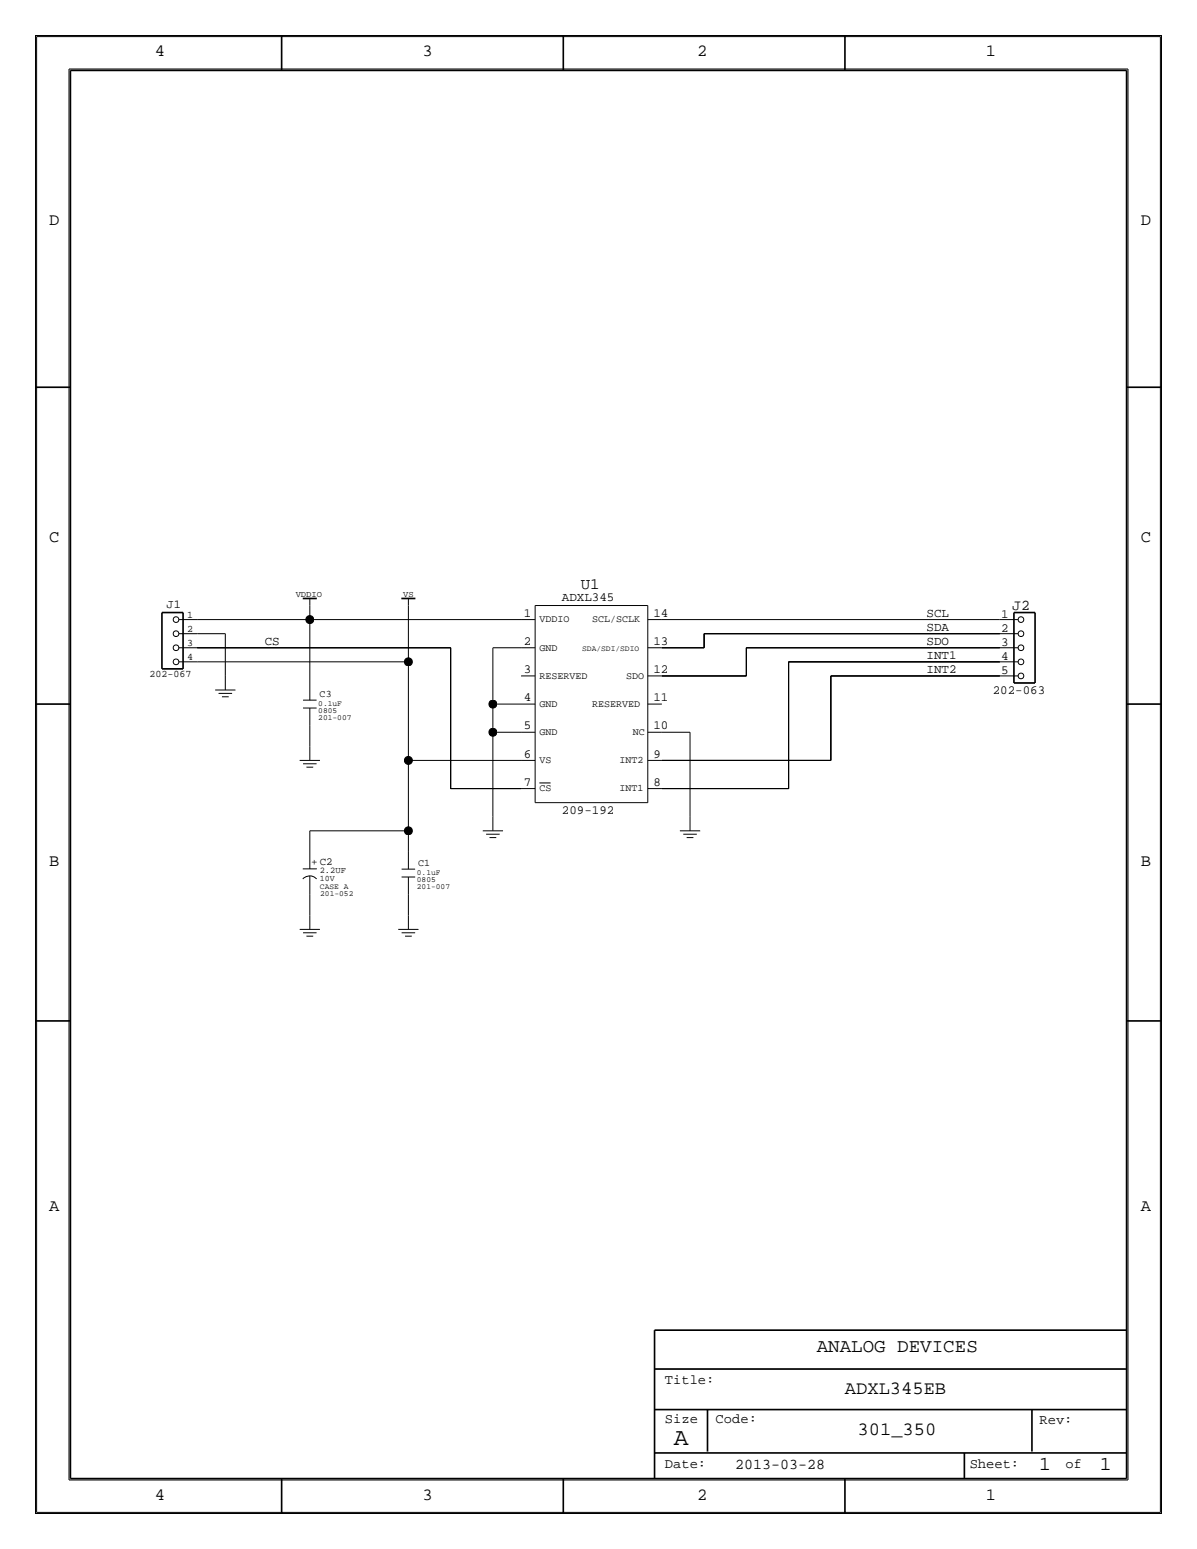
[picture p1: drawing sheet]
<svg xmlns="http://www.w3.org/2000/svg" width="216mm" height="279mm" viewBox="0 0 216 279" stroke-linecap="round" stroke-linejoin="round" font-family="sans-serif">
<!-- layer: Nets -->
<g fill="none" stroke="#000" stroke-width=".18">
<path d="M35.6 116.8h45.7zM35.6 114.3h5zM35.6 111.8h20.3zM35.6 119.4h38.1zM40.6 114.3v7.6zM55.9 111.8v11.4zM55.9 111.8h38.1zM55.9 109.2v2.6zM73.7 119.4v17.8zM73.7 109.2v10.2zM81.3 116.8v25.4zM88.9 116.8h5.1z"/>
<path d="M88.9 116.8v10.2zM119.4 111.8h60.9zM119.4 116.8h7.6zM127 114.3h53.3zM127 114.3v2.5zM134.6 116.8h45.7zM134.6 116.8v5.1zM142.2 119.4v22.8zM142.2 119.4h38.1zM55.9 130.8v3.8zM73.7 137.2h20.3zM73.7 137.2v12.7z"/>
<path d="M88.9 127h5.1zM88.9 132.1h5.1zM88.9 127v5.1zM88.9 132.1v15.2zM119.4 121.9h15.2zM119.4 137.2h30.5zM119.4 132.1h5.1zM124.5 132.1v15.2zM149.9 121.9h30.4zM149.9 121.9v15.3zM55.9 149.9v3.8zM55.9 149.9h17.8z"/>
<path d="M73.7 149.9v3.8zM81.3 142.2h12.7zM119.4 142.2h22.8zM55.9 161.3v3.8zM73.7 161.3v3.8z"/>
</g>
<g fill="#000" stroke="#000" stroke-width=".18">
<circle cx="55.9" cy="111.8" r=".72"/>
<circle cx="73.7" cy="119.4" r=".72"/>
<circle cx="73.7" cy="137.2" r=".72"/>
<circle cx="88.9" cy="132.1" r=".72"/>
<circle cx="88.9" cy="127" r=".72"/>
<circle cx="73.7" cy="149.9" r=".72"/>
</g>
<!-- layer: Components -->
<g fill="none" stroke="#000" stroke-width=".18">
<path d="M32.3 119.4h3.3zM32.3 111.8h3.3zM32.3 114.3h3.3zM32.3 116.8h3.3zM55.9 107.9v1.3zM73.7 107.9v1.3zM94 111.8h2.5zM94 116.8h2.5zM96.5 109.2h20.3zM96.5 109.2v35.6zM116.8 109.2v35.6zM116.8 111.8h2.6z"/>
<path d="M116.8 116.8h2.6zM180.3 111.8h3.3zM180.3 116.8h3.3zM180.3 114.3h3.3zM180.3 119.4h3.3zM38.8 124.5h3.7zM39.4 125.1h2.5zM40 125.7h1.2zM40.6 121.9v2.6zM54.1 137.2h3.6zM54.7 137.8h2.4zM54.7 126.3h2.4z"/>
<path d="M54.7 127.7h2.4zM55.3 138.4h1.2zM55.9 134.6v2.6zM55.9 123.2v3.1zM55.9 127.7v3.1zM94 127h2.5zM94 132.1h2.5zM94 137.2h2.5zM94 121.9h2.5zM116.8 121.9h2.6zM116.8 127h2.6zM116.8 132.1h2.6z"/>
<path d="M116.8 137.2h2.6zM180.3 121.9h3.3zM54.6 156.7h2.5zM54.6 158.5a1.67 1.67 0 0 1 2.5 0M55.9 158v3.3zM55.9 153.7v3zM72.4 156.8h2.5zM72.4 158.2h2.5zM73.7 153.7v3.1zM73.7 158.2v3.1zM87.1 149.9h3.6zM87.7 150.5h2.4z"/>
<path d="M88.3 151.1h1.2zM88.9 147.3v2.6zM94 142.2h2.5zM96.5 144.8h20.3zM97.3 141.2h2zM116.8 142.2h2.6zM122.6 149.9h3.7zM123.2 150.5h2.5zM123.9 151.1h1.2zM124.5 147.3v2.6zM54.1 167.6h3.6zM54.7 168.2h2.4z"/>
<path d="M55.3 168.9h1.2zM55.9 165.1v2.5zM71.8 167.6h3.7zM72.4 168.2h2.5zM73.1 168.9h1.2zM73.7 165.1v2.5z"/>
<circle cx="31.7" cy="119.4" r=".51"/>
<circle cx="31.7" cy="114.3" r=".51"/>
<circle cx="31.7" cy="116.8" r=".51"/>
<circle cx="31.7" cy="111.8" r=".51"/>
<circle cx="184.1" cy="116.8" r=".51"/>
<circle cx="184.1" cy="111.8" r=".51"/>
<circle cx="184.1" cy="114.3" r=".51"/>
<circle cx="184.1" cy="119.4" r=".51"/>
<circle cx="184.1" cy="121.9" r=".51"/>
</g>
<path d="M29.2 110.5h3.8zM29.2 110.5v10.1zM33 110.5v10.1zM54.6 107.9h2.6zM72.4 107.9h2.5zM182.9 110.5h3.8zM182.9 110.5v12.7zM186.7 110.5v12.7zM29.2 120.7h3.8zM182.9 123.2h3.8z" fill="none" stroke="#000" stroke-width=".3"/>
<!-- layer: Page Border and Title Block -->
<g fill="none" stroke="#000" stroke-width=".3">
<path d="M6.3 6.3h203.2zM6.3 6.3v266.7zM12.7 12.7v254zM12.7 12.7h190.5zM50.8 6.3v6.4zM101.6 6.3v6.4zM152.4 6.3v6.4zM203.2 12.7v254zM209.5 6.3v266.7zM6.3 69.8h6.4zM203.2 69.8h6.3zM6.3 127h6.4z"/>
<path d="M203.2 127h6.3zM6.3 184.1h6.4zM203.2 184.1h6.3zM118.1 239.9v26.8zM118.1 239.9h85.1zM118.1 254.3h85.1zM118.1 246.9h85.1zM127.6 254.3v7.5zM186.1 254.3v7.5zM6.3 273h203.2zM12.7 266.7h190.5zM50.8 266.7v6.3z"/>
<path d="M101.6 266.7v6.3zM118.1 262.1h85.1zM152.4 266.7v6.3zM173.9 262.1v4.6z"/>
</g>
<path d="M6.6 6.6v266.2zM6.6 6.6h202.7zM12.4 12.4h191.1zM12.4 12.4v254.6zM203.5 12.4v254.6zM209.3 6.6v266.2zM6.6 272.8h202.7zM12.4 267h191.1z" fill="none" stroke="#000" stroke-width=".18"/>
<text font-size="4.4" x="121.5" y="260.6">A</text>
<g font-size="3.5">
<text x="147.3" y="243.8">ANALOG DEVICES</text>
<text x="187.5" y="265.2">1</text>
<text x="198.4" y="265.2">1</text>
</g>
<g font-size="3.4">
<text x="152.4" y="251.5">ADXL345EB</text>
<text x="154.7" y="258.8">301_350</text>
</g>
<g font-size="3.1">
<text x="27.9" y="10.2">4</text>
<text x="76.2" y="10.2">3</text>
<text x="125.7" y="10.2">2</text>
<text x="177.8" y="10.2">1</text>
<text x="8.9" y="40.6">D</text>
<text x="205.7" y="40.6">D</text>
<text x="8.9" y="97.8">C</text>
<text x="205.7" y="97.8">C</text>
<text x="8.9" y="156.2">B</text>
<text x="205.7" y="156.2">B</text>
<text x="8.9" y="218.4">A</text>
<text x="205.7" y="218.4">A</text>
<text x="27.9" y="270.5">4</text>
<text x="76.2" y="270.5">3</text>
<text x="125.7" y="270.5">2</text>
<text x="177.8" y="270.5">1</text>
</g>
<text font-size="2.9" x="104.7" y="106.2">U1</text>
<g font-size="2.7">
<text x="182.6" y="110">J2</text>
<text x="132.6" y="264.9">2013-03-28</text>
</g>
<g font-size="2.5">
<text x="119.9" y="249.6">Title:</text>
<text x="119.9" y="256.7">Size</text>
<text x="129.1" y="256.7">Code:</text>
<text x="187.5" y="256.9">Rev:</text>
<text x="119.9" y="264.7">Date:</text>
<text x="174.9" y="264.8">Sheet:</text>
<text x="192.2" y="264.8">of</text>
</g>
<g font-size="2.3">
<text x="94.5" y="111.2">1</text>
<text x="101.3" y="108.5">ADXL345</text>
<text x="117.9" y="111.3">14</text>
<text x="167.1" y="113.8">SDA</text>
<text x="167.1" y="111.3">SCL</text>
<text x="180.6" y="111.5">1</text>
<text x="47.8" y="116.3">CS</text>
<text x="94.5" y="116.3">2</text>
<text x="117.9" y="116.3">13</text>
<text x="167.1" y="118.9">INT1</text>
<text x="167.1" y="116.3">SDO</text>
<text x="180.6" y="114">2</text>
<text x="180.6" y="119.1">4</text>
<text x="180.6" y="116.6">3</text>
<text x="94.5" y="121.4">3</text>
<text x="117.9" y="121.4">12</text>
<text x="167.1" y="121.4">INT2</text>
<text x="179.1" y="125.2">202-063</text>
<text x="180.6" y="121.7">5</text>
<text x="94.5" y="131.6">5</text>
<text x="94.5" y="126.5">4</text>
<text x="117.9" y="131.6">10</text>
<text x="117.9" y="126.5">11</text>
<text x="94.5" y="136.7">6</text>
<text x="117.9" y="136.7">9</text>
<text x="94.5" y="141.7">7</text>
<text x="117.9" y="141.7">8</text>
<text x="101.3" y="146.8">209-192</text>
</g>
<text font-size="2.2" x="30" y="109.7">J1</text>
<text font-size="2" x="56.1" y="156">+ C2</text>
<g font-size="1.8">
<text x="33.8" y="111.5">1</text>
<text x="97.3" y="112.3">VDDIO</text>
<text x="106.8" y="112.3">SCL/SCLK</text>
<text x="33.8" y="119.1">4</text>
<text x="33.8" y="116.6">3</text>
<text x="33.8" y="114">2</text>
<text x="97.3" y="117.3">GND</text>
<text x="27" y="122.2">202-067</text>
<text x="57.7" y="125.8">C3</text>
<text x="97.3" y="122.4">RESERVED</text>
<text x="112.9" y="122.4">SDO</text>
<text x="97.3" y="127.5">GND</text>
<text x="106.8" y="127.5">RESERVED</text>
<text x="97.3" y="137.7">VS</text>
<text x="97.3" y="132.6">GND</text>
<text x="111.7" y="137.7">INT2</text>
<text x="114.1" y="132.6">NC</text>
<text x="97.3" y="142.7">CS</text>
<text x="111.7" y="142.7">INT1</text>
<text x="75.4" y="156.3">C1</text>
</g>
<g font-size="1.6">
<text x="53.3" y="107.7">VDDIO</text>
<text x="72.7" y="107.7">VS</text>
<text x="57.7" y="157.4">2.2UF</text>
</g>
<text font-size="1.5" x="57.7" y="158.9">10V</text>
<g font-size="1.4">
<text x="105" y="117.3">SDA/SDI/SDIO</text>
<text x="57.4" y="127.3">0.1uF</text>
<text x="57.4" y="128.5">0805</text>
<text x="57.4" y="129.8">201-007</text>
<text x="57.7" y="160.3">CASE A</text>
<text x="57.8" y="161.6">201-052</text>
<text x="75.2" y="157.8">0.1uF</text>
<text x="75.2" y="160.3">201-007</text>
<text x="75.2" y="159">0805</text>
</g>
</svg>
